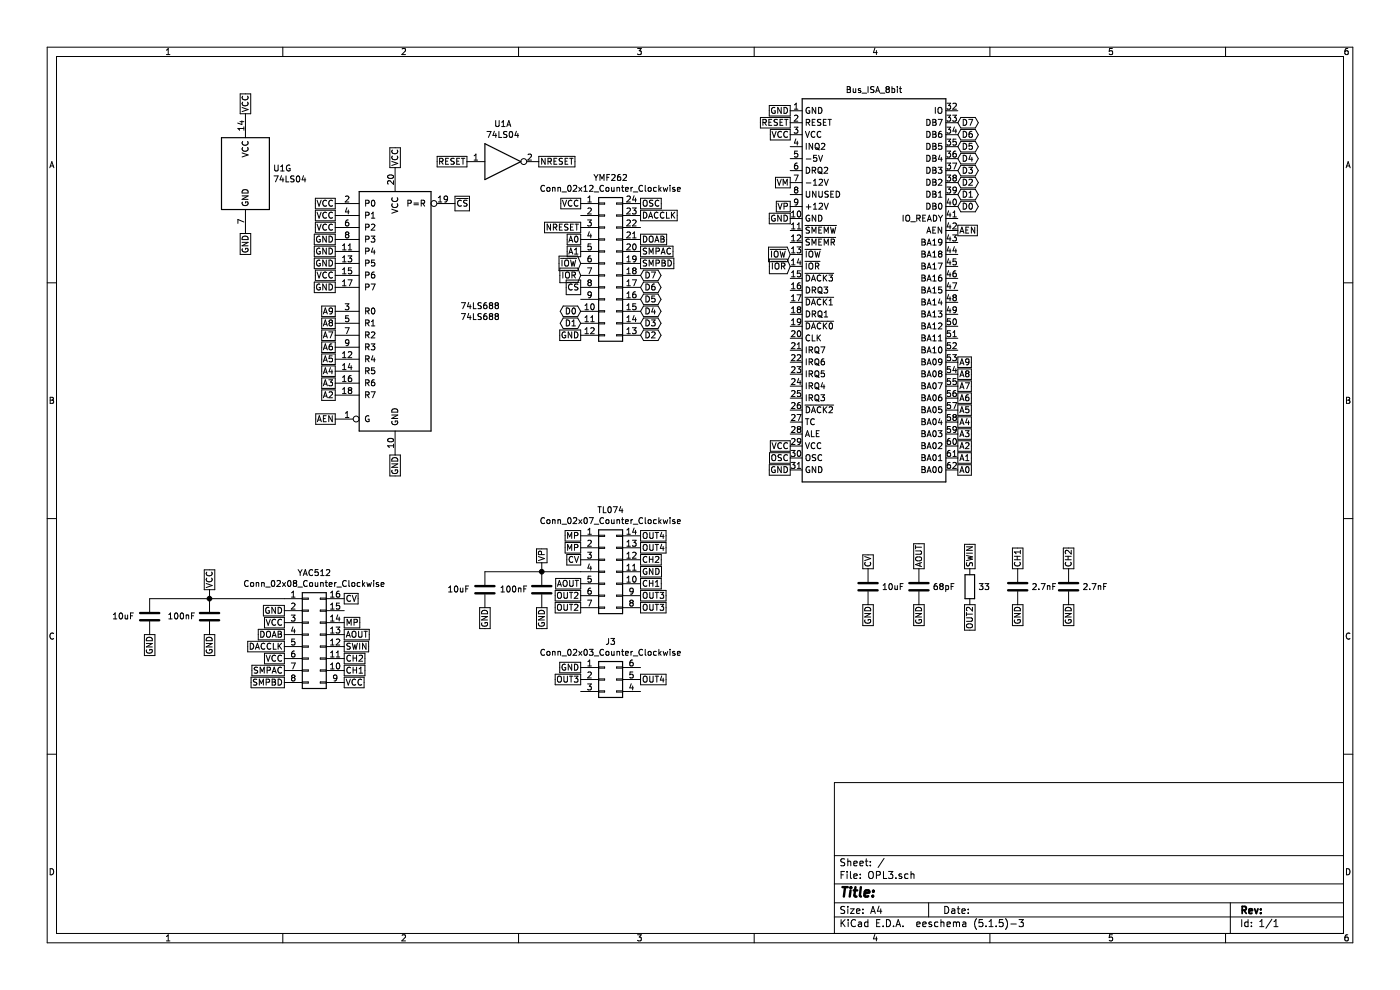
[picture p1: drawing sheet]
EESchema Schematic File Version 4
EELAYER 30 0
EELAYER END
$Descr A4 11693 8268
encoding utf-8
Sheet 1 1
Title ""
Date ""
Rev ""
Comp ""
Comment1 ""
Comment2 ""
Comment3 ""
Comment4 ""
$EndDescr
Text GLabel 8000 1725 2    50   BiDi ~ 0
D0
Text GLabel 8000 1625 2    50   BiDi ~ 0
D1
Text GLabel 8000 1525 2    50   BiDi ~ 0
D2
Text GLabel 8000 1425 2    50   BiDi ~ 0
D3
Text GLabel 8000 1325 2    50   BiDi ~ 0
D4
Text GLabel 8000 1225 2    50   BiDi ~ 0
D5
Text GLabel 8000 1125 2    50   BiDi ~ 0
D6
Text GLabel 8000 1025 2    50   BiDi ~ 0
D7
Text GLabel 8000 3925 2    50   UnSpc ~ 0
A0
Text GLabel 8000 3825 2    50   UnSpc ~ 0
A1
Text GLabel 8000 3725 2    50   UnSpc ~ 0
A2
Text GLabel 8000 3625 2    50   UnSpc ~ 0
A3
Text GLabel 8000 3525 2    50   UnSpc ~ 0
A4
Text GLabel 8000 3425 2    50   UnSpc ~ 0
A5
Text GLabel 8000 3325 2    50   UnSpc ~ 0
A6
Text GLabel 8000 3225 2    50   UnSpc ~ 0
A7
Text GLabel 8000 3125 2    50   UnSpc ~ 0
A8
Text GLabel 8000 3025 2    50   UnSpc ~ 0
A9
Text GLabel 6600 3925 0    50   UnSpc ~ 0
GND
Text GLabel 6600 3725 0    50   UnSpc ~ 0
VCC
Text GLabel 6600 1125 0    50   UnSpc ~ 0
VCC
Text GLabel 6600 1825 0    50   UnSpc ~ 0
GND
Text GLabel 6600 925  0    50   UnSpc ~ 0
GND
Text GLabel 6600 2225 0    50   Input ~ 0
~IOR
Text GLabel 6600 2125 0    50   Input ~ 0
~IOW
$Comp
L Connector:Bus_ISA_8bit J4
U 1 1
P 7300 2425
F 0 "J4" H 7300 4192 50  0001 C CNN
F 1 "Bus_ISA_8bit" H 7300 4101 50  0000 C CNN
F 2 "adlib:BUS_PC" H 7300 2425 50  0001 C CNN
F 3 "https://en.wikipedia.org/wiki/Industry_Standard_Architecture" H 7300 2425 50  0001 C CNN
	1    7300 2425
	1    0    0    -1  
$EndComp
$Comp
L 74xx:74LS688 74LS688
U 1 1
P 3300 2600
F 0 "74LS688" H 3844 2646 50  0000 L CNN
F 1 "74LS688" H 3844 2555 50  0000 L CNN
F 2 "Package_DIP:DIP-20_W7.62mm_Socket" H 3300 2600 50  0001 C CNN
F 3 "http://www.ti.com/lit/gpn/sn74LS688" H 3300 2600 50  0001 C CNN
	1    3300 2600
	1    0    0    -1  
$EndComp
$Comp
L Connector_Generic:Conn_02x12_Counter_Clockwise YMF262
U 1 1
P 5050 2200
F 0 "YMF262" H 5100 2917 50  0000 C CNN
F 1 "Conn_02x12_Counter_Clockwise" H 5100 2826 50  0000 C CNN
F 2 "Package_SO:SOP-24_7.5x15.4mm_P1.27mm" H 5050 2200 50  0001 C CNN
F 3 "~" H 5050 2200 50  0001 C CNN
	1    5050 2200
	1    0    0    -1  
$EndComp
Text GLabel 4850 2800 0    50   UnSpc ~ 0
GND
Text GLabel 4850 2600 0    50   BiDi ~ 0
D0
Text GLabel 4850 2700 0    50   BiDi ~ 0
D1
Text GLabel 5350 2800 2    50   BiDi ~ 0
D2
Text GLabel 5350 2700 2    50   BiDi ~ 0
D3
Text GLabel 5350 2600 2    50   BiDi ~ 0
D4
Text GLabel 5350 2500 2    50   BiDi ~ 0
D5
Text GLabel 5350 2400 2    50   BiDi ~ 0
D6
Text GLabel 5350 2300 2    50   BiDi ~ 0
D7
Text GLabel 4850 2200 0    50   Input ~ 0
~IOW
Text GLabel 4850 2300 0    50   Input ~ 0
~IOR
Text GLabel 4850 2000 0    50   UnSpc ~ 0
A0
Text GLabel 4850 2100 0    50   UnSpc ~ 0
A1
Text GLabel 5350 1700 2    50   UnSpc ~ 0
OSC
Text GLabel 3800 1700 2    50   UnSpc ~ 0
~CS
Text GLabel 4850 2400 0    50   UnSpc ~ 0
~CS
Text GLabel 3300 1400 1    50   UnSpc ~ 0
VCC
Text GLabel 3300 3800 3    50   UnSpc ~ 0
GND
Text GLabel 2800 1700 0    50   UnSpc ~ 0
VCC
Text GLabel 2800 1800 0    50   UnSpc ~ 0
VCC
Text GLabel 2800 1900 0    50   UnSpc ~ 0
VCC
Text GLabel 2800 2000 0    50   UnSpc ~ 0
GND
Text GLabel 2800 2100 0    50   UnSpc ~ 0
GND
Text GLabel 2800 2200 0    50   UnSpc ~ 0
GND
Text GLabel 2800 2300 0    50   UnSpc ~ 0
VCC
Text GLabel 2800 2400 0    50   UnSpc ~ 0
GND
Text GLabel 2800 3300 0    50   UnSpc ~ 0
A2
Text GLabel 2800 3200 0    50   UnSpc ~ 0
A3
Text GLabel 2800 3100 0    50   UnSpc ~ 0
A4
Text GLabel 2800 3000 0    50   UnSpc ~ 0
A5
Text GLabel 2800 2900 0    50   UnSpc ~ 0
A6
Text GLabel 2800 2800 0    50   UnSpc ~ 0
A7
Text GLabel 2800 2700 0    50   UnSpc ~ 0
A8
Text GLabel 2800 2600 0    50   UnSpc ~ 0
A9
$Comp
L Connector_Generic:Conn_02x08_Counter_Clockwise YAC512
U 1 1
P 2575 5300
F 0 "YAC512" H 2625 5817 50  0000 C CNN
F 1 "Conn_02x08_Counter_Clockwise" H 2625 5726 50  0000 C CNN
F 2 "Package_SO:SOP-16_4.55x10.3mm_P1.27mm" H 2575 5300 50  0001 C CNN
F 3 "~" H 2575 5300 50  0001 C CNN
	1    2575 5300
	1    0    0    -1  
$EndComp
Text GLabel 2375 5100 0    50   UnSpc ~ 0
GND
Text GLabel 5350 1800 2    50   UnSpc ~ 0
DACCLK
Text GLabel 2375 5400 0    50   UnSpc ~ 0
DACCLK
Text GLabel 5350 2000 2    50   UnSpc ~ 0
DOAB
Text GLabel 2375 5300 0    50   UnSpc ~ 0
DOAB
Text GLabel 5350 2100 2    50   UnSpc ~ 0
SMPAC
Text GLabel 2375 5600 0    50   UnSpc ~ 0
SMPAC
Text GLabel 5350 2200 2    50   UnSpc ~ 0
SMPBD
Text GLabel 2375 5700 0    50   UnSpc ~ 0
SMPBD
Text GLabel 2875 5600 2    50   UnSpc ~ 0
CH1
Text GLabel 2875 5500 2    50   UnSpc ~ 0
CH2
Text GLabel 2875 5000 2    50   UnSpc ~ 0
CV
Text GLabel 2875 5200 2    50   UnSpc ~ 0
MP
Text GLabel 2875 5300 2    50   UnSpc ~ 0
AOUT
Text GLabel 2875 5400 2    50   UnSpc ~ 0
SWIN
$Comp
L Connector_Generic:Conn_02x03_Counter_Clockwise J3
U 1 1
P 5050 5675
F 0 "J3" H 5100 5992 50  0000 C CNN
F 1 "Conn_02x03_Counter_Clockwise" H 5100 5901 50  0000 C CNN
F 2 "SamacSys_Parts:STX31003N" H 5050 5675 50  0001 C CNN
F 3 "~" H 5050 5675 50  0001 C CNN
	1    5050 5675
	1    0    0    -1  
$EndComp
Text GLabel 4850 5575 0    50   UnSpc ~ 0
GND
$Comp
L Connector_Generic:Conn_02x07_Counter_Clockwise TL074
U 1 1
P 5050 4775
F 0 "TL074" H 5100 5292 50  0000 C CNN
F 1 "Conn_02x07_Counter_Clockwise" H 5100 5201 50  0000 C CNN
F 2 "Package_DIP:DIP-14_W7.62mm_Socket" H 5050 4775 50  0001 C CNN
F 3 "~" H 5050 4775 50  0001 C CNN
	1    5050 4775
	1    0    0    -1  
$EndComp
Text GLabel 6600 1725 0    50   UnSpc ~ 0
VP
Text GLabel 4850 4675 0    50   UnSpc ~ 0
CV
Text GLabel 4850 4875 0    50   UnSpc ~ 0
AOUT
Text GLabel 5350 4875 2    50   UnSpc ~ 0
CH1
Text GLabel 5350 4675 2    50   UnSpc ~ 0
CH2
Text GLabel 5350 5075 2    50   UnSpc ~ 0
OUT3
Text GLabel 5350 4475 2    50   UnSpc ~ 0
OUT4
Text GLabel 4850 5675 0    50   UnSpc ~ 0
OUT3
Text GLabel 5350 5675 2    50   UnSpc ~ 0
OUT4
$Comp
L Device:R R1
U 1 1
P 8100 4900
F 0 "R1" H 8170 4946 50  0001 L CNN
F 1 "33" H 8170 4900 50  0000 L CNN
F 2 "Resistor_SMD:R_0603_1608Metric" V 8030 4900 50  0001 C CNN
F 3 "~" H 8100 4900 50  0001 C CNN
	1    8100 4900
	1    0    0    -1  
$EndComp
$Comp
L Device:C C14
U 1 1
P 7250 4900
F 0 "C14" H 7365 4946 50  0001 L CNN
F 1 "10uF" H 7365 4900 50  0000 L CNN
F 2 "Capacitor_SMD:C_0603_1608Metric" H 7288 4750 50  0001 C CNN
F 3 "~" H 7250 4900 50  0001 C CNN
	1    7250 4900
	1    0    0    -1  
$EndComp
Text GLabel 7250 4750 1    50   UnSpc ~ 0
CV
Text GLabel 7250 5050 3    50   UnSpc ~ 0
GND
Text GLabel 4850 4575 0    50   UnSpc ~ 0
MP
Text GLabel 4850 4475 0    50   UnSpc ~ 0
MP
$Comp
L Device:C C13
U 1 1
P 7675 4900
F 0 "C13" H 7790 4946 50  0001 L CNN
F 1 "68pF" H 7790 4900 50  0000 L CNN
F 2 "Capacitor_SMD:C_0603_1608Metric" H 7713 4750 50  0001 C CNN
F 3 "~" H 7675 4900 50  0001 C CNN
	1    7675 4900
	1    0    0    -1  
$EndComp
Text GLabel 7675 5050 3    50   UnSpc ~ 0
GND
Text GLabel 7675 4750 1    50   UnSpc ~ 0
AOUT
Text GLabel 8100 4750 1    50   UnSpc ~ 0
SWIN
Text GLabel 4850 5075 0    50   UnSpc ~ 0
OUT2
Text GLabel 8100 5050 3    50   UnSpc ~ 0
OUT2
Text GLabel 4850 4975 0    50   UnSpc ~ 0
OUT2
$Comp
L Device:C C18
U 1 1
P 8500 4900
F 0 "C18" H 8615 4946 50  0001 L CNN
F 1 "2.7nF" H 8615 4900 50  0000 L CNN
F 2 "Capacitor_SMD:C_0603_1608Metric" H 8538 4750 50  0001 C CNN
F 3 "~" H 8500 4900 50  0001 C CNN
	1    8500 4900
	1    0    0    -1  
$EndComp
Text GLabel 8500 5050 3    50   UnSpc ~ 0
GND
Text GLabel 8500 4750 1    50   UnSpc ~ 0
CH1
$Comp
L Device:C C15
U 1 1
P 8925 4900
F 0 "C15" H 9040 4946 50  0001 L CNN
F 1 "2.7nF" H 9040 4900 50  0000 L CNN
F 2 "Capacitor_SMD:C_0603_1608Metric" H 8963 4750 50  0001 C CNN
F 3 "~" H 8925 4900 50  0001 C CNN
	1    8925 4900
	1    0    0    -1  
$EndComp
Text GLabel 8925 5050 3    50   UnSpc ~ 0
GND
Text GLabel 8925 4750 1    50   UnSpc ~ 0
CH2
Text GLabel 5350 4975 2    50   UnSpc ~ 0
OUT3
Text GLabel 5350 4575 2    50   UnSpc ~ 0
OUT4
Text GLabel 4850 1700 0    50   UnSpc ~ 0
VCC
Text GLabel 6600 3825 0    50   UnSpc ~ 0
OSC
Text GLabel 5350 4775 2    50   UnSpc ~ 0
GND
$Comp
L Device:C C17
U 1 1
P 4525 4925
F 0 "C17" H 4640 4971 50  0001 L CNN
F 1 "100nF" H 4640 4925 50  0000 L CNN
F 2 "Capacitor_SMD:C_0603_1608Metric" H 4563 4775 50  0001 C CNN
F 3 "~" H 4525 4925 50  0001 C CNN
	1    4525 4925
	-1   0    0    1   
$EndComp
Text GLabel 4525 5075 3    50   UnSpc ~ 0
GND
Text GLabel 4525 4700 1    50   UnSpc ~ 0
VP
Text GLabel 6600 1525 0    50   UnSpc ~ 0
VM
Wire Wire Line
	4525 4775 4525 4700
Wire Wire Line
	4850 4775 4525 4775
Connection ~ 4525 4775
$Comp
L Device:C C16
U 1 1
P 4050 4925
F 0 "C16" H 4165 4971 50  0001 L CNN
F 1 "10uF" H 4175 4925 50  0000 L CNN
F 2 "Capacitor_SMD:C_0603_1608Metric" H 4088 4775 50  0001 C CNN
F 3 "~" H 4050 4925 50  0001 C CNN
	1    4050 4925
	-1   0    0    1   
$EndComp
Text GLabel 4050 5075 3    50   UnSpc ~ 0
GND
$Comp
L Device:C C12
U 1 1
P 1750 5150
F 0 "C12" H 1865 5196 50  0001 L CNN
F 1 "100nF" H 1865 5150 50  0000 L CNN
F 2 "Capacitor_SMD:C_0603_1608Metric" H 1788 5000 50  0001 C CNN
F 3 "~" H 1750 5150 50  0001 C CNN
	1    1750 5150
	-1   0    0    1   
$EndComp
Text GLabel 1750 5300 3    50   UnSpc ~ 0
GND
$Comp
L Device:C C11
U 1 1
P 1250 5150
F 0 "C11" H 1365 5196 50  0001 L CNN
F 1 "10uF" H 1375 5150 50  0000 L CNN
F 2 "Capacitor_SMD:C_0603_1608Metric" H 1288 5000 50  0001 C CNN
F 3 "~" H 1250 5150 50  0001 C CNN
	1    1250 5150
	-1   0    0    1   
$EndComp
Text GLabel 1250 5300 3    50   UnSpc ~ 0
GND
Text GLabel 1750 4925 1    50   UnSpc ~ 0
VCC
Wire Wire Line
	1250 5000 1750 5000
Connection ~ 1750 5000
Text GLabel 2375 5200 0    50   UnSpc ~ 0
VCC
Wire Wire Line
	1750 4925 1750 5000
Wire Wire Line
	1750 5000 2375 5000
Text GLabel 2375 5500 0    50   UnSpc ~ 0
VCC
Text GLabel 2875 5700 2    50   UnSpc ~ 0
VCC
Text GLabel 8000 1925 2    50   UnSpc ~ 0
AEN
Text GLabel 2800 3500 0    50   UnSpc ~ 0
AEN
Text GLabel 6600 1025 0    50   UnSpc ~ 0
RESET
Wire Wire Line
	4050 4775 4525 4775
$Comp
L 74xx:74LS04 U1
U 1 1
P 4200 1350
F 0 "U1" H 4200 1667 50  0000 C CNN
F 1 "74LS04" H 4200 1576 50  0000 C CNN
F 2 "Package_DIP:DIP-14_W7.62mm_Socket" H 4200 1350 50  0001 C CNN
F 3 "http://www.ti.com/lit/gpn/sn74LS04" H 4200 1350 50  0001 C CNN
	1    4200 1350
	1    0    0    -1  
$EndComp
Text GLabel 3900 1350 0    50   UnSpc ~ 0
RESET
Text GLabel 4850 1900 0    50   UnSpc ~ 0
NRESET
Text GLabel 4500 1350 2    50   UnSpc ~ 0
NRESET
$Comp
L 74xx:74LS04 U1
U 7 1
P 2050 1450
F 0 "U1" H 2280 1496 50  0000 L CNN
F 1 "74LS04" H 2280 1405 50  0000 L CNN
F 2 "" H 2050 1450 50  0001 C CNN
F 3 "http://www.ti.com/lit/gpn/sn74LS04" H 2050 1450 50  0001 C CNN
	7    2050 1450
	1    0    0    -1  
$EndComp
Text GLabel 2050 1950 3    50   UnSpc ~ 0
GND
Text GLabel 2050 950  1    50   UnSpc ~ 0
VCC
$EndSCHEMATC
